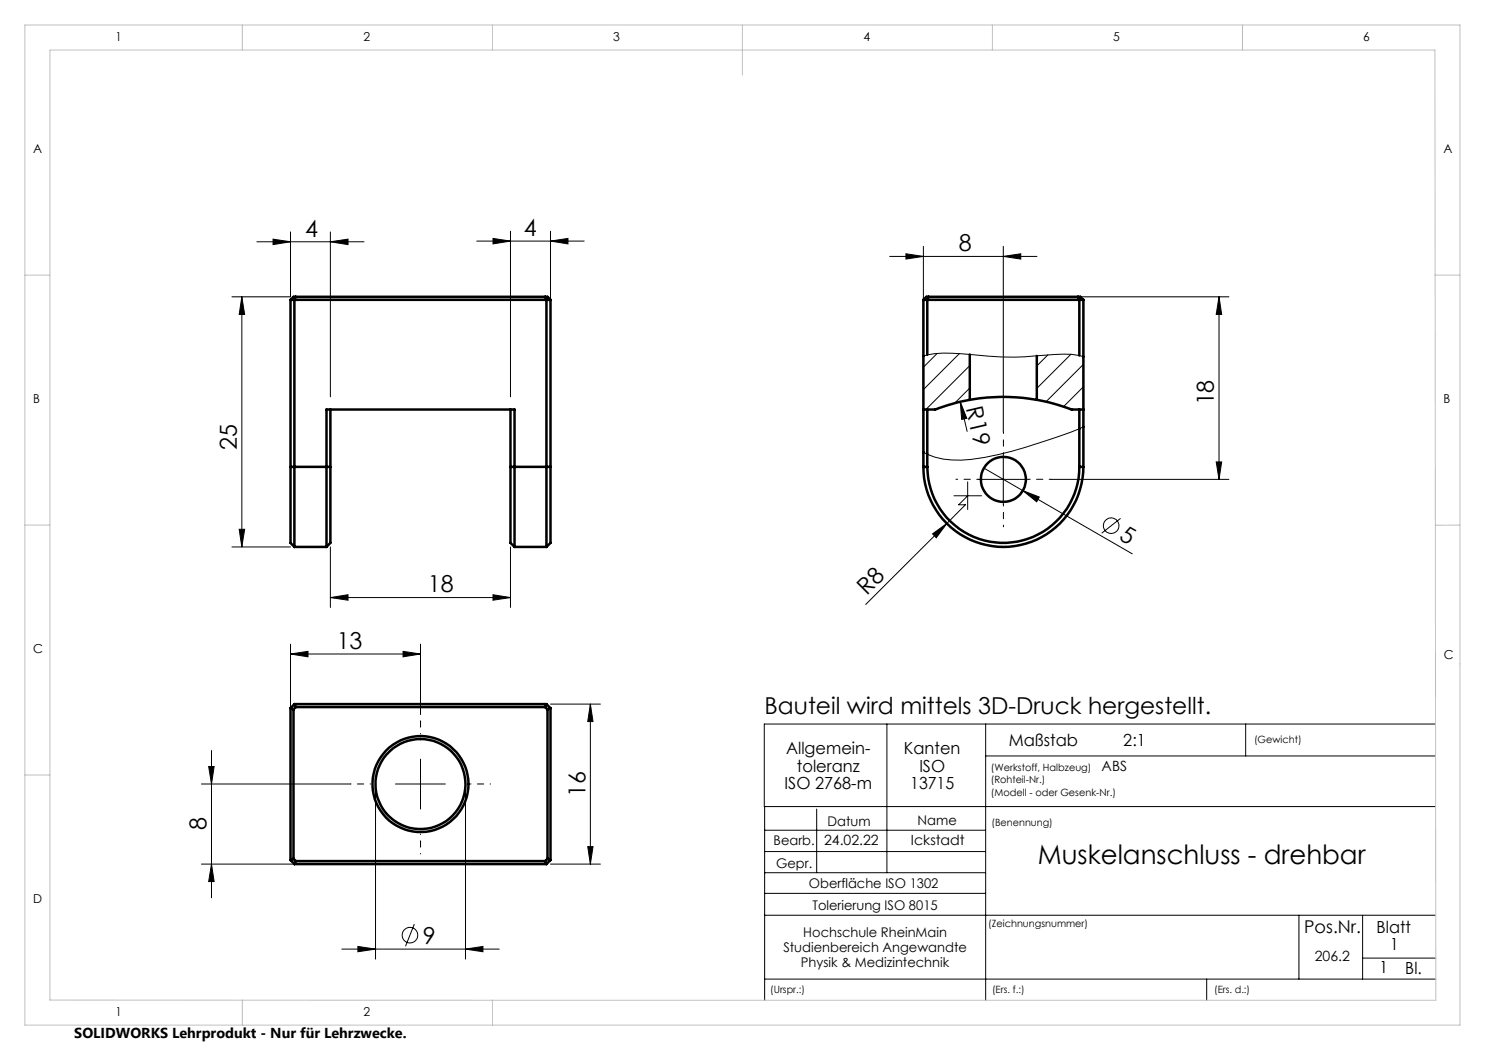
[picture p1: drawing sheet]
<svg xmlns="http://www.w3.org/2000/svg" width="297mm" height="210mm" viewBox="0 0 297 210" stroke-linecap="round" stroke-linejoin="round" font-family="sans-serif">
<g fill="none" stroke="#000" stroke-width=".2">
<path d="M48.4 59.4v50M48.4 59.4l.5 3.5h-1.1zM51.4 48.4h21.4M54.6 47.8l3.5 .6-3.5 .5zM58.1 46.4v13h-11.7M66.1 48.4l3.5-.6v1.1zM66.1 46.4v33M95.4 48.2h21.4M98.6 47.7l3.5 .5-3.5 .6zM102.1 46.2v33.2M110.1 48.2l3.5-.5v1.1zM110.1 46.2v13.8"/>
<path d="M177.9 51.3h29.5M181.2 50.8l3.5 .5-3.5 .5zM184.7 49.3v10.7M200.7 51.3l3.5-.5v1zM200.7 49.3v37.1M215.6 59.4h30.2M243.8 59.4l.5 3.5h-1.1zM243.8 59.4v36.5M184.7 71.2a17.9 17.9 0 0 1 7.6-.4 71.5 71.5 0 0 0 18.6 .1 14.4 14.4 0 0 1 5.8 .4M187.4 70.7l-2.7 2.7M191.9 70.7l-7.2 7.2M194 73.1l-8.8 8.8"/>
<path d="M194 77.6l-3.1 3M209.6 71l-2.2 2.2M214.2 70.9l-6.8 6.8M216.7 77.4l-4 3.9M216.7 72.9l-7.5 7.5M190.8 99.2h5.5M192.1 80.4l1.3 5.9M192.1 80.4l1.3 3.3-1.1 .2zM193.5 99.2l-1.8 1.8h1.4l-3.7 3.7M193.5 96.4v5.5M195.7 95.9h10M196.8 93.6l29.6 17.2"/>
<path d="M200.7 90.9v10M204.6 98.1l3.3 1.3-.6 1zM210.2 95.9h35.6M216.7 81.8l-.1 .1M216.7 85.4a110.4 110.4 0 0 1-19.9 6.1 19.1 19.1 0 0 1-11.3-.6l-.8-.5M243.2 92.4h1.1l-.5 3.5zM46.4 109.4h11.7M47.8 105.9h1.1l-.5 3.5zM66.1 119.5l3.5-.6v1.1zM66.1 109.4v12.1M66.1 119.5h36M98.6 118.9l3.5 .6-3.5 .5z"/>
<path d="M102.1 109.4v12.1M186.5 106.8l2.9-2.1-2.1 2.9zM189.4 104.7l-16.3 16.2M224.1 103.7l-3.8 2.9M58.1 130.8l3.5-.5v1.1zM58.1 128.8v12.8M58.1 130.8h26M80.6 130.3l3.5 .5-3.5 .6zM84.1 128.8v14M40.3 156.8h29.8M41.7 153.3h1.1l-.5 3.5zM42.3 150.1v29.5"/>
<path d="M75.1 156.8v35M79.1 156.8h10M84.1 151.8v10M93.1 156.8v35M110.1 140.8h10M118.1 140.8v32M118.1 140.8l.5 3.5h-1.1zM177.4 144.8v29.7M197.1 144.8v55.3M197.1 151.2h90M249.1 144.8v6.4M287.1 144.8h-134.2v16.5h134.2"/>
<path d="M40.3 172.8h18.6M42.3 172.8l.5 3.5h-1.1zM110.1 172.8h10M117.5 169.3h1.1l-.5 3.5zM152.9 178.7h44.2M152.9 174.5h44.2M152.9 170.3h44.2M152.9 166h44.2M152.9 161.3v38.8M163.3 161.8v12.7M68.4 189.8h31.4M71.6 189.3l3.5 .5-3.5 .6z"/>
<path d="M82.9 184.8l-1.8 4.5M93.1 189.8l3.5-.5v1.1zM152.9 195.8h134.3M152.9 183h134.2M241.3 195.8v4.3M259.8 183v12.8M272.5 183v12.8M272.5 191.6h14.7"/>
<circle cx="222.2" cy="105.1" r="1.57"/>
<circle cx="82" cy="187" r="1.55"/>
</g>
<path d="M74.1 156.8h-4M84.1 146.8v-4M94.1 156.8h4M84.1 166.8v4" fill="none" stroke="#000" stroke-width=".2" stroke-dasharray="15.2 1.3 1.3 1.3" stroke-dashoffset="15.1"/>
<path d="M195.7 95.9h-4.5M200.7 90.9v-4.5M205.7 95.9h4.5M200.7 100.9v4.5" fill="none" stroke="#000" stroke-width=".2" stroke-dasharray="15.2 1.3 1.3 1.3" stroke-dashoffset="14.9"/>
<g fill="none" stroke="#c0c0c0" stroke-width=".2">
<path d="M5 5h287v200h-287zM10 10h277l.2 190.1-277.2-.1zM48.5 5v5M98.5 5v5M148.5 5v10M198.5 5v5M248.5 5v5M5 55h5M287 55h5M5 105h5M292 105h-4.9M5 155h5"/>
<path d="M48.5 200v5M98.5 200v5"/>
</g>
<g fill="#000">
<path d="M192.1 80.4l1.3 3.3-1.1 .2zM204.6 98.1l3.3 1.3-.6 1zM186.5 106.8l2.9-2.1-2.1 2.9z"/>
<path d="M54.6 47.8l3.5 .6-3.5 .5zM66.1 48.4l3.5-.6v1.1z"/>
<path d="M98.6 47.7l3.5 .5-3.5 .6zM110.1 48.2l3.5-.5v1.1z"/>
<path d="M200.7 51.3l3.5-.5v1zM181.2 50.8l3.5 .5-3.5 .5zM80.6 130.3l3.5 .5-3.5 .6zM58.1 130.8l3.5-.5v1.1z"/>
<path d="M243.2 92.4h1.1l-.5 3.5zM243.8 59.4l.5 3.5h-1.1z"/>
<path d="M47.8 105.9h1.1l-.5 3.5zM48.4 59.4l.5 3.5h-1.1z"/>
<path d="M66.1 119.5l3.5-.6v1.1zM98.6 118.9l3.5 .6-3.5 .5z"/>
<path d="M118.1 140.8l.5 3.5h-1.1zM117.5 169.3h1.1l-.5 3.5zM41.7 153.3h1.1l-.5 3.5zM42.3 172.8l.5 3.5h-1.1z"/>
<path d="M71.6 189.3l3.5 .5-3.5 .6zM93.1 189.8l3.5-.5v1.1z"/>
</g>
<g fill="none" stroke="#000" stroke-width=".5">
<path d="M58.1 60h52M58.1 60l.6-.6h50.8l.6 .6M58.1 60v33.4M59.1 59.4l-.2 .6v49.4M109 59.4l.3 .6v49.4M110.1 60v33.4M184.7 60h32M184.7 60l.6-.6h30.8l.6 .6M184.7 60v33.4M185.7 59.4l-.2 .6v11M215.6 59.4l.3 .6v11.1M216.7 60v33.4"/>
<path d="M194 80a37.7 37.7 0 0 1 13.4 0M194 80a39.8 39.8 0 0 0-7 1.9h-2.3M194 70.9v9.1M207.4 80a39 39 0 0 1 6.9 1.9h2.4M207.4 71.2v8.8M58.1 93.4v15.2l.8 .8M58.1 93.4h8M66.1 93.4v15.2l-.8 .8M66.1 81.9v11.5M102.1 93.4v15.2l.8 .8M102.1 93.4h8M102.1 81.9v11.5"/>
<path d="M110.1 93.4v15.2l-.8 .8M184.7 93.4a16 16 0 0 0 16 16 16 16 0 0 0 16-16M184.7 93.4h.8M185.5 93.4a15.2 15.2 0 0 0 15.2 15.2 15.2 15.2 0 0 0 15.2-15.2M185.5 81.9v11.5M215.9 93.4h.8M215.9 81.9v11.5M58.9 109.4h6.4M65.3 109.4v-27.5h37.6v27.5M102.9 109.4h6.4M58.1 141.6v30.4M58.1 141.6l.6 .3"/>
<path d="M58.7 141.9v29.9M58.9 140.8l.2 .6M58.9 140.8h50.4M58.9 140.8l-.8 .8M59.1 141.4h49.9M59.1 141.4l-.4 .5M109 141.4l.5 .5M109.3 140.8l-.3 .6M109.3 140.8l.8 .8M109.5 141.9v29.9M110.1 141.6v30.4M110.1 141.6l-.6 .3"/>
<path d="M58.1 172l.8 .8M58.7 171.8l.4 .4M58.7 171.8l-.6 .2M58.9 172.8h50.4M59.1 172.2h49.9M59.1 172.2l-.2 .6M109 172.2l.3 .6M109.5 171.8l-.5 .4M109.5 171.8l.6 .2M110.1 172l-.8 .8"/>
<circle cx="200.7" cy="95.9" r="4.5"/>
<circle cx="84.1" cy="156.8" r="9"/>
<circle cx="84.1" cy="156.8" r="9.6"/>
</g>
<text font-size="5.3" x="207.6" y="172.8">Muskelanschluss - drehbar</text>
<g font-size="4.7">
<text x="61" y="47.3">4</text>
<text x="104.8" y="47.2">4</text>
<text x="191.8" y="50.2">8</text>
<text x="193.2" y="81.7" transform="rotate(77 193.2 81.7)">R19</text>
<text x="242.8" y="81.1" transform="rotate(-90 242.8 81.1)">18</text>
<text x="47.4" y="90" transform="rotate(-90 47.4 90)">25</text>
<text x="223.6" y="107.9" transform="rotate(30 223.6 107.9)">5</text>
<text x="85.6" y="118.5">18</text>
<text x="173.4" y="119.3" transform="rotate(-45 173.4 119.3)">R8</text>
<text x="67.3" y="129.8">13</text>
<text x="152.9" y="142.9">Bauteil wird mittels 3D-Druck hergestellt.</text>
<text x="117.1" y="159.4" transform="rotate(-90 117.1 159.4)">16</text>
<text x="41.3" y="166.1" transform="rotate(-90 41.3 166.1)">8</text>
<text x="84.6" y="188.7">9</text>
</g>
<text font-size="3.5" x="260.8" y="186.7">Pos.Nr.</text>
<g font-size="3.3">
<text x="201.7" y="149.2">Maßstab</text>
<text x="224.7" y="149.2">2:1</text>
<text x="157.2" y="150.9">Allgemein-</text>
<text x="159.4" y="154.4">toleranz</text>
<text x="180.8" y="150.9">Kanten</text>
<text x="183.9" y="154.4">ISO</text>
<text x="156.9" y="157.9">ISO 2768-m</text>
<text x="182" y="157.9">13715</text>
<text x="275.3" y="186.6">Blatt</text>
<text x="278.1" y="190">1</text>
<text x="275.9" y="194.6">1</text>
<text x="281.1" y="194.9">Bl.</text>
</g>
<text font-size="2.9" x="14.9" y="207.6">SOLIDWORKS Lehrprodukt - Nur für Lehrzwecke.</text>
<g font-size="2.8">
<text x="220.3" y="154.3">ABS</text>
<text x="164.8" y="169.1">24.02.22</text>
<text x="182.2" y="169.1">Ickstadt</text>
<text x="263" y="192.3">206.2</text>
</g>
<g font-size="2.7">
<text x="165.5" y="165.2">Datum</text>
<text x="183.5" y="165.1">Name</text>
<text x="154.7" y="169">Bearb.</text>
<text x="155.2" y="173.6">Gepr.</text>
<text x="161.8" y="177.5">Oberfläche ISO 1302</text>
<text x="162.5" y="182">Tolerierung ISO 8015</text>
<text x="156.7" y="190.4">Studienbereich Angewandte</text>
<text x="160.7" y="187.4">Hochschule RheinMain</text>
<text x="160.2" y="193.4">Physik &amp; Medizintechnik</text>
</g>
<g font-size="2.5">
<text x="23.1" y="8.2">1</text>
<text x="72.7" y="8.2">2</text>
<text x="122.7" y="8.2">3</text>
<text x="172.7" y="8.2">4</text>
<text x="222.7" y="8.2">5</text>
<text x="272.7" y="8.2">6</text>
<text x="6.7" y="30.7">A</text>
<text x="288.7" y="30.7">A</text>
<text x="6.7" y="80.7">B</text>
<text x="288.7" y="80.7">B</text>
<text x="6.7" y="130.7">C</text>
<text x="288.8" y="131.7">C</text>
<text x="6.7" y="180.7">D</text>
<text x="23.1" y="203.2">1</text>
<text x="72.7" y="203.2">2</text>
</g>
<g font-size="2">
<text x="250.8" y="148.6">(Gewicht)</text>
<text x="198.2" y="154.1">(Werkstoff, Halbzeug)</text>
<text x="198.2" y="156.6">(Rohteil-Nr.)</text>
<text x="198.2" y="159.1">(Modell - oder Gesenk-Nr.)</text>
<text x="198.3" y="165.3">(Benennung)</text>
<text x="197.7" y="185.4">(Zeichnungsnummer)</text>
<text x="154.1" y="198.7">(Urspr.:)</text>
<text x="198.4" y="198.7">(Ers. f.:)</text>
<text x="242.8" y="198.6">(Ers. d.:)</text>
</g>
</svg>
